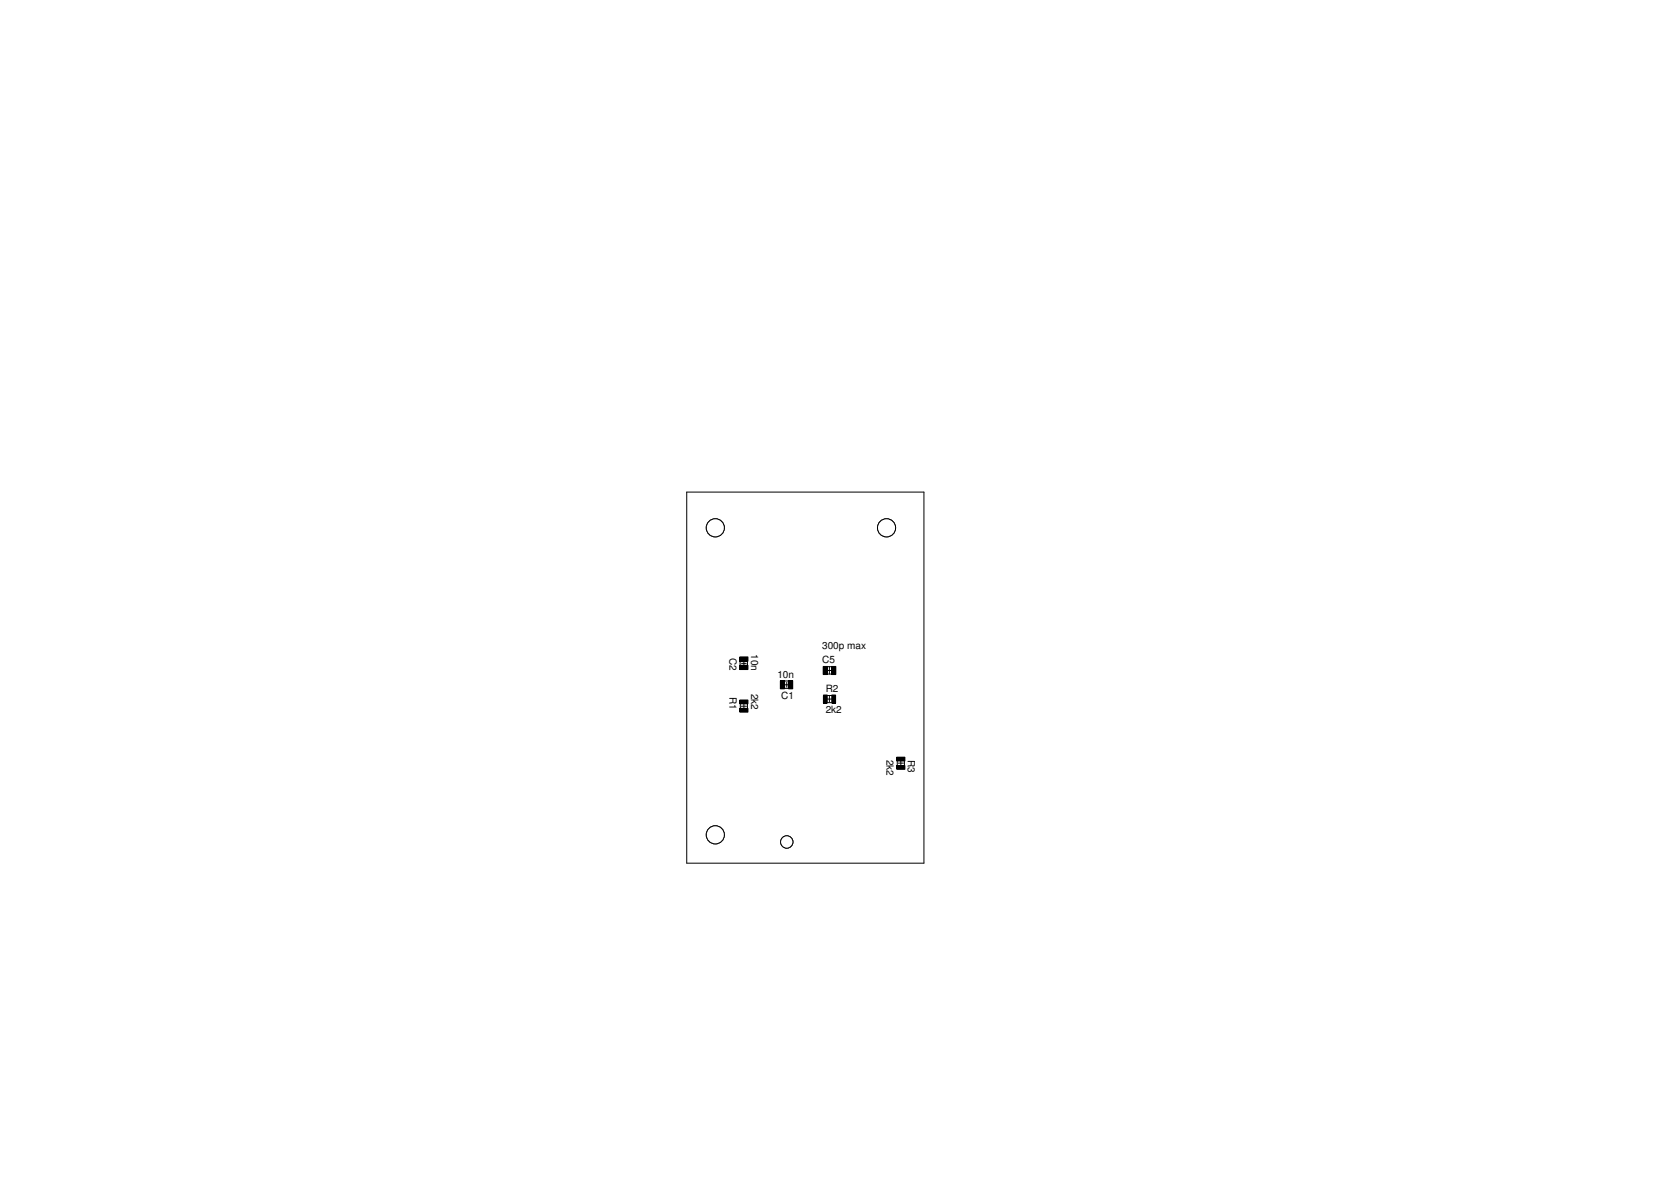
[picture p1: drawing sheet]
<svg xmlns="http://www.w3.org/2000/svg" width="297mm" height="210mm" viewBox="0 0 297 210" stroke-linecap="round" stroke-linejoin="round" font-family="sans-serif">
<g fill="none" stroke="#000" stroke-width=".18">
<path d="M122.1 87.5h42.1v65.9h-42.1zM131.5 118.2h1.5v.8h-1.5zM131.5 116.8h1.5v.7h-1.5zM131.6 117.5v.8M131.8 117.9h.9M132.2 117.5v.8M132.9 117.5v.7M146.3 118.4h.8v1.5h-.8zM146.8 119.2h1.3M147.1 118.5h.7M147.1 119.8h.7M147.4 118.5v1.3"/>
<path d="M147.8 118.4h.8v1.5h-.8zM131.5 124.4h1.5v.7h-1.5zM131.5 125.9h1.5v.7h-1.5zM131.6 125.1v.8M131.8 125.5h.9M132.2 125v1M132.9 125.1v.8M138.7 121h.8v1.4h-.8zM139.4 121.7h.8M139.5 122.3h.7M139.5 121h.7M139.9 121.3v.8"/>
<path d="M140.2 121h.7v1.4h-.7zM146.4 123.5h.7v1.5h-.7zM147 124.2h.9M147.1 123.6h.8M147.1 124.9h.8M147.4 123.7v1M147.9 123.5h.6v1.5h-.6zM159.4 136.1h1.5v.6h-1.5zM159.4 134.6h1.5v.7h-1.5zM159.5 135.3v.8M159.7 135.6h.9M160.1 135.2v.9"/>
<path d="M160.8 135.3v.8"/>
<circle cx="139.9" cy="149.7" r="1.1"/>
</g>
<g fill="#000">
<path d="M131.5 118.2h1.5v.8h-1.5z" fill-rule="evenodd"/>
<path d="M131.5 116.8h1.5v.7h-1.5z" fill-rule="evenodd"/>
<path d="M146.3 118.4h.8v1.5h-.8z" fill-rule="evenodd"/>
<path d="M147.8 118.4h.8v1.5h-.8z" fill-rule="evenodd"/>
<path d="M131.5 124.4h1.5v.7h-1.5z" fill-rule="evenodd"/>
<path d="M131.5 125.9h1.5v.7h-1.5z" fill-rule="evenodd"/>
<path d="M138.7 121h.8v1.4h-.8z" fill-rule="evenodd"/>
<path d="M140.2 121h.7v1.4h-.7z" fill-rule="evenodd"/>
<path d="M146.4 123.5h.7v1.5h-.7z" fill-rule="evenodd"/>
<path d="M147.9 123.5h.6v1.5h-.6z" fill-rule="evenodd"/>
<path d="M159.4 136.1h1.5v.6h-1.5z" fill-rule="evenodd"/>
<path d="M159.4 134.6h1.5v.7h-1.5z" fill-rule="evenodd"/>
</g>
<circle cx="139.9" cy="149.7" r="1.1" fill="#fff"/>
<g fill="none" stroke="#000" stroke-width=".18">
<circle cx="127.2" cy="148.4" r="1.61"/>
<circle cx="139.9" cy="149.7" r="1.1"/>
</g>
<circle cx="127.2" cy="148.4" r="1.61" fill="#fff"/>
<g fill="none" stroke="#000" stroke-width=".18">
<circle cx="127.2" cy="93.8" r="1.61"/>
<circle cx="127.2" cy="148.4" r="1.61"/>
</g>
<circle cx="127.2" cy="93.8" r="1.61" fill="#fff"/>
<g fill="none" stroke="#000" stroke-width=".18">
<circle cx="127.2" cy="93.8" r="1.61"/>
<circle cx="157.6" cy="93.8" r="1.61"/>
</g>
<circle cx="157.6" cy="93.8" r="1.61" fill="#fff"/>
<circle cx="157.6" cy="93.8" r="1.61" fill="none" stroke="#000" stroke-width=".18"/>
<g font-size="1.8">
<text x="129.7" y="116.9" transform="rotate(90 129.7 116.9)">C2</text>
<text x="133.5" y="116.2" transform="rotate(90 133.5 116.2)">10n</text>
<text x="146.2" y="117.9">C5</text>
<text x="146.2" y="115.4">300p max</text>
<text x="129.7" y="123.9" transform="rotate(90 129.7 123.9)">R1</text>
<text x="133.5" y="123.3" transform="rotate(90 133.5 123.3)">2k2</text>
<text x="138.2" y="120.4">10n</text>
<text x="138.9" y="124.2">C1</text>
<text x="146.8" y="123">R2</text>
<text x="146.8" y="126.8">2k2</text>
<text x="157.6" y="135" transform="rotate(90 157.6 135)">2k2</text>
<text x="161.4" y="135" transform="rotate(90 161.4 135)">R3</text>
</g>
</svg>
